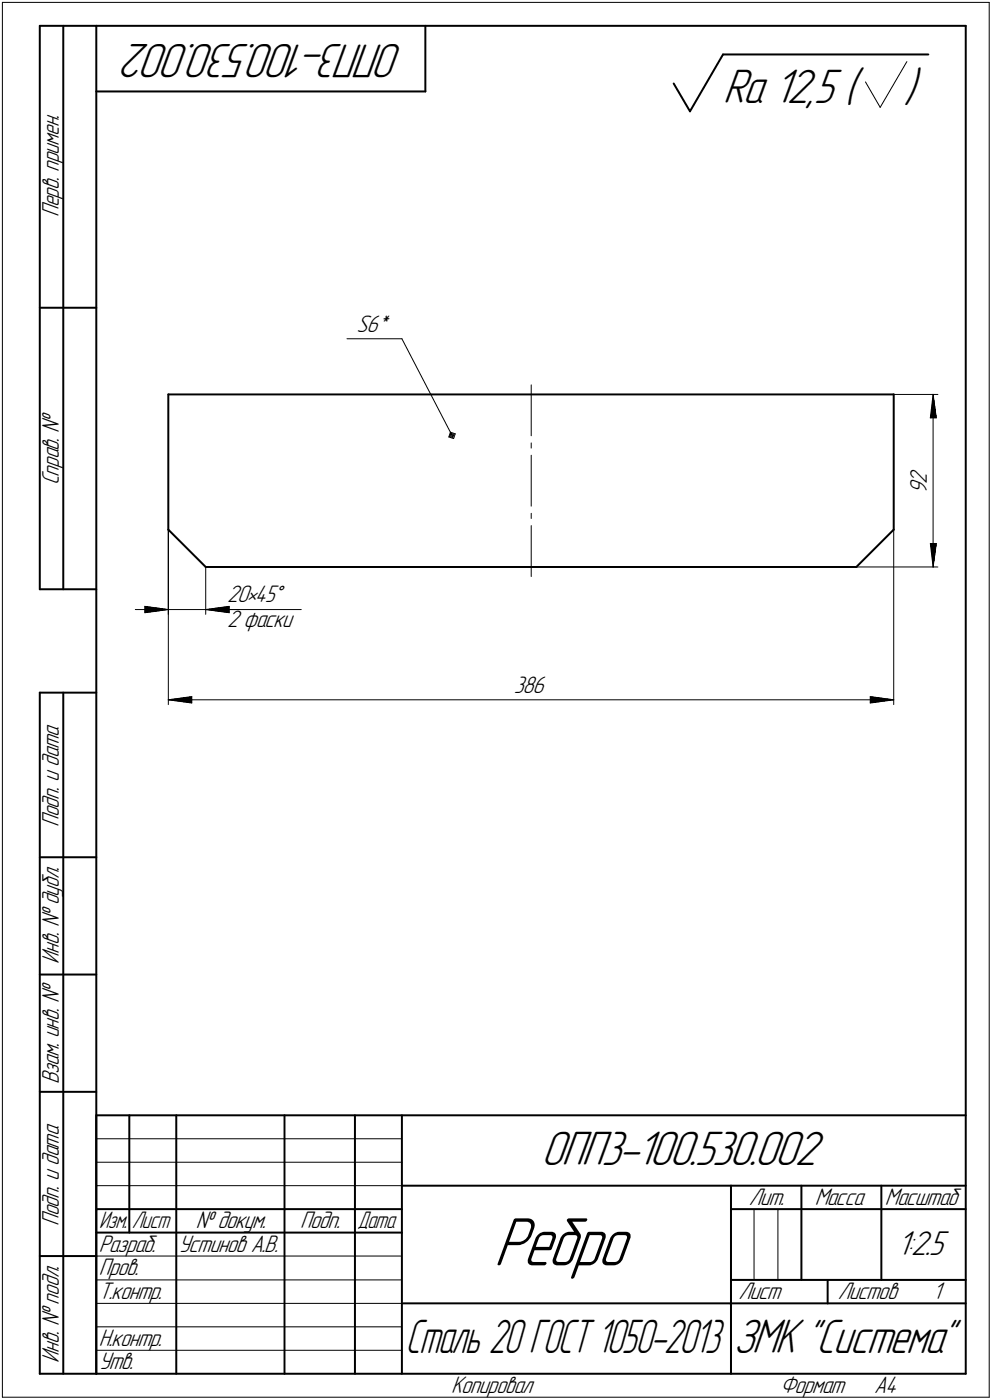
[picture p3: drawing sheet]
<svg xmlns="http://www.w3.org/2000/svg" width="211mm" height="298mm" viewBox="0 0 211 298" stroke-linecap="round" stroke-linejoin="round" font-family="sans-serif">
<g fill="none" stroke="#000" stroke-width=".42">
<path d="M8.5 5.5v120zM8.5 5.5h12zM13.5 5.5v120zM20.5 5.5v287zM20.5 5.5h185zM20.5 19.5h70zM90.5 5.5v14zM143.3 17.8l3.5 5.9zM153.8 11.6l-7 12.1zM153.8 11.6h43.7zM205.5 5.5v287zM8.5 65.5h12z"/>
<path d="M35.8 84v28.8zM35.8 84h154.4zM190.2 84v28.8zM35.8 112.8l8 7.9zM190.2 112.8l-8 7.9zM8.5 125.5h12zM43.8 120.7h138.4zM8.5 147.5v145zM8.5 147.5h12zM13.5 147.5v145zM8.5 182.5h12zM8.5 207.5h12z"/>
<path d="M8.5 232.5h12zM20.5 237.5h185zM20.5 237.5v55zM27.5 237.5v25zM37.5 237.5v55zM60.5 237.5v55zM75.5 237.5v55zM85.5 237.5v55zM20.5 257.5h65zM85.5 252.5h120zM155.5 252.5v40zM155.5 257.5h15z"/>
<path d="M170.5 252.5v20zM170.5 257.5h35zM187.5 252.5v20zM8.5 267.5h12zM20.5 262.5h65zM85.5 277.5h70zM155.5 277.5h50zM155.5 272.5h50zM176.1 272.5v5zM8.5 292.5h12zM20.5 292.5h185z"/>
</g>
<g fill="none" stroke="#000" stroke-width=".21">
<path d="M.5 .5v297zM.5 .5h210zM184.1 17.4l3.2 5.5zM193 13.1l-5.7 9.8zM210.5 .5v297zM73.8 72.1h11.7zM85.5 72.1l10.7 20.6zM95.5 93l1 .4zM95.7 93l.7 .1zM95.8 92l.1 .3zM95.8 92l-.3 1zM95.8 92l1.1 .4z"/>
<path d="M95.9 92.8l.4 .2zM95.9 92.3l.1 .2zM95.9 92.3l-.2 .7zM95.9 92.3l.7 .2zM96 92.5l-.1 .3zM96 92.5l.4 .1zM96.4 92.6l-.1 .4zM96.6 92.5l-.2 .6zM96.9 92.4l-.4 1zM113 82v10.8zM113 94.3v1.1zM113 96.9v10.9z"/>
<path d="M190.2 84h9.4zM198 89h.5zM198.5 84l.7 5zM198.5 89h.7zM198.5 84l-.5 5zM198.5 84v36.7zM35.8 112.8v18zM35.8 112.8v37.2zM113 109.3v1.1zM113 111.9v10.9zM190.2 112.8v37.2zM198 115.7l.5 5z"/>
<path d="M198 115.7h.5zM198.5 115.7h.7zM199.2 115.7l-.7 5zM28.8 129.8h7zM30.8 129.1l5 .7zM30.8 129.1v.7zM30.8 129.8v.7zM30.8 130.5l5-.7zM35.8 129.8h8zM43.8 129.8l5 .7zM43.8 129.8l5-.7zM43.8 129.8h7z"/>
<path d="M43.8 129.8h3.5zM43.8 120.7v10.1zM47.3 129.8h16.8zM48.8 129.8v.7zM48.8 129.1v.7zM182.2 120.7h17.4zM35.8 149l5-.7zM35.8 149l5 .7zM35.8 149h154.4zM40.8 148.3v.7zM40.8 149v.7zM185.2 149.7l5-.7z"/>
<path d="M185.2 149v.7zM185.2 148.3v.7zM185.2 148.3l5 .7zM20.5 247.5h65zM20.5 252.5h65zM20.5 242.5h65zM160.4 257.5v15zM165.5 257.5v15zM20.5 267.5h65zM20.5 272.5h65zM20.5 277.5h65zM.5 297.5h210z"/>
<path d="M20.5 282.5h65zM20.5 287.5h65z"/>
</g>
<g fill="#000" stroke="#000" stroke-width=".21">
<path d="M198.4 85.4h.1zM198.4 85.5h.1zM198.4 85.6h.1zM198.4 85.7h.1zM198.4 85.8h.1zM198.4 85.9h.1zM198.4 85.9h.1zM198.4 86h.1zM198.4 86.1h.1zM198.3 86.2h.2zM198.3 86.3h.2zM198.3 86.4h.2zM198.3 86.4h.2zM198.3 86.5h.2zM198.3 86.6h.2zM198.3 86.7h.2zM198.3 86.8h.2zM198.2 86.9h.3zM198.2 87h.3zM198.2 87h.3zM198.2 87.1h.3zM198.2 87.2h.3zM198.2 87.3h.3zM198.2 87.4h.3zM198.2 87.5h.3zM198.2 87.5h.3zM198.1 87.6h.4zM198.1 87.7h.4zM198.1 87.8h.4zM198.1 87.9h.4zM198.1 88h.4zM198.1 88.1h.4zM198.1 88.1h.4zM198.1 88.2h.4zM198 88.3h.5zM198 88.4h.5zM198 88.5h.5zM198 88.6h.5zM198 88.6h.5zM198 88.7h.5zM198 88.8h.5zM198 88.9h.5z"/>
<path d="M198.5 84.7h.2zM198.5 84.8h.2zM198.5 84.8h.2zM198.5 84.9h.2zM198.5 85h.2zM198.5 85.1h.2zM198.5 85.2h.2zM198.5 85.3h.3zM198.5 85.3h.3zM198.5 85.4h.3zM198.5 85.5h.3zM198.5 85.6h.3zM198.5 85.7h.3zM198.5 85.8h.3zM198.5 85.9h.3zM198.5 85.9h.4zM198.5 86h.4zM198.5 86.1h.4zM198.5 86.2h.4zM198.5 86.3h.4zM198.5 86.4h.4zM198.5 86.4h.4zM198.5 86.5h.5zM198.5 86.6h.5zM198.5 86.7h.5zM198.5 86.8h.5zM198.5 86.9h.5zM198.5 87h.5zM198.5 87h.5zM198.5 87.1h.6zM198.5 87.2h.6zM198.5 87.3h.6zM198.5 87.4h.6zM198.5 87.5h.6zM198.5 87.5h.6zM198.5 87.6h.6zM198.5 87.7h.6zM198.5 87.8h.6zM198.5 87.9h.6zM198.5 88h.6zM198.5 88.1h.6zM198.5 88.1h.6zM198.5 88.2h.6zM198.5 88.3h.6zM198.5 88.4h.7zM198.5 88.5h.7zM198.5 88.6h.7zM198.5 88.6h.7zM198.5 88.7h.7zM198.5 88.8h.7zM198.5 88.9h.7z"/>
<path d="M198 115.7h.5zM198 115.8h.5zM198 115.9h.5zM198 116h.5zM198 116.1h.5zM198 116.2h.5zM198 116.2h.5zM198 116.3h.5zM198 116.4h.5zM198.1 116.5h.4zM198.1 116.6h.4zM198.1 116.7h.4zM198.1 116.8h.4zM198.1 116.8h.4zM198.1 116.9h.4zM198.1 117h.4zM198.1 117.1h.4zM198.2 117.2h.3zM198.2 117.3h.3zM198.2 117.3h.3zM198.2 117.4h.3zM198.2 117.5h.3zM198.2 117.6h.3zM198.2 117.7h.3zM198.2 117.8h.3zM198.2 117.9h.3zM198.3 117.9h.2zM198.3 118h.2zM198.3 118.1h.2zM198.3 118.2h.2zM198.3 118.3h.2zM198.3 118.4h.2zM198.3 118.4h.2zM198.3 118.5h.2zM198.4 118.6h.1zM198.4 118.7h.1zM198.4 118.8h.1zM198.4 118.9h.1zM198.4 119h.1zM198.4 119h.1zM198.4 119.1h.1zM198.4 119.2h.1zM198.4 119.3h.1z"/>
<path d="M198.5 115.7h.7zM198.5 115.8h.7zM198.5 115.9h.7zM198.5 116h.7zM198.5 116.1h.7zM198.5 116.2h.7zM198.5 116.2h.7zM198.5 116.3h.7zM198.5 116.4h.6zM198.5 116.5h.6zM198.5 116.6h.6zM198.5 116.7h.6zM198.5 116.8h.6zM198.5 116.8h.6zM198.5 116.9h.6zM198.5 117h.6zM198.5 117.1h.6zM198.5 117.2h.6zM198.5 117.3h.6zM198.5 117.3h.6zM198.5 117.4h.6zM198.5 117.5h.6zM198.5 117.6h.6zM198.5 117.7h.5zM198.5 117.8h.5zM198.5 117.9h.5zM198.5 117.9h.5zM198.5 118h.5zM198.5 118.1h.5zM198.5 118.2h.5zM198.5 118.3h.4zM198.5 118.4h.4zM198.5 118.4h.4zM198.5 118.5h.4zM198.5 118.6h.4zM198.5 118.7h.4zM198.5 118.8h.4zM198.5 118.9h.3zM198.5 119h.3zM198.5 119h.3zM198.5 119.1h.3zM198.5 119.2h.3zM198.5 119.3h.3zM198.5 119.4h.3zM198.5 119.5h.3zM198.5 119.5h.2zM198.5 119.6h.2zM198.5 119.7h.2zM198.5 119.8h.2zM198.5 119.9h.2zM198.5 120h.2zM198.5 120.1h.2z"/>
<path d="M30.8 129.2h.7zM30.8 129.3h1.3zM30.8 129.4h2zM30.8 129.5h2.6zM30.8 129.5h3.2zM30.8 129.6h3.8zM30.8 129.7h4.4z"/>
<path d="M30.8 129.8h5zM30.8 129.9h4.4zM30.8 130h3.8zM30.8 130h3.2zM30.8 130.1h2.6zM30.8 130.2h2zM30.8 130.3h1.3zM30.8 130.4h.7z"/>
<path d="M43.8 129.8h5zM44.4 129.9h4.4zM45 130h3.8zM45.7 130h3.1zM46.3 130.1h2.5zM46.9 130.2h1.9zM47.6 130.3h1.2zM48.2 130.4h.6z"/>
<path d="M48.2 129.2h.6zM47.6 129.3h1.2zM46.9 129.4h1.9zM46.3 129.5h2.5zM45.7 129.5h3.1zM45 129.6h3.8zM44.4 129.7h4.4z"/>
<path d="M35.8 149h5zM36.5 149.1h4.3zM37.1 149.2h3.7zM37.8 149.3h3zM38.4 149.4h2.4zM38.9 149.4h1.9zM39.6 149.5h1.2zM40.2 149.6h.6z"/>
<path d="M40.2 148.4h.6zM39.6 148.5h1.2zM38.9 148.6h1.9zM38.4 148.7h2.4zM37.8 148.8h3zM37.1 148.8h3.7zM36.5 148.9h4.3z"/>
<path d="M185.2 149h5zM185.2 149.1h4.4zM185.2 149.2h3.8zM185.2 149.3h3.1zM185.2 149.4h2.5zM185.2 149.4h1.9zM185.2 149.5h1.2zM185.2 149.6h.6z"/>
<path d="M185.2 148.4h.6zM185.2 148.5h1.2zM185.2 148.6h1.9zM185.2 148.7h2.5zM185.2 148.8h3.1zM185.2 148.8h3.8zM185.2 148.9h4.4z"/>
</g>
<text font-size="15.6" x="105.1" y="269.4">Ребро</text>
<g font-size="10.9">
<text x="85.9" y="9.4" transform="rotate(-180 85.9 9.4)">ОПП3-100.530.002</text>
<text x="153.8" y="21.9">Ra 12,5 (</text>
<text x="192.3" y="21.9">)</text>
<text x="115.1" y="248.1">ОПП3-100.530.002</text>
<text x="156.1" y="288.1">ЗМК &quot;Система&quot;</text>
</g>
<text font-size="10.7" x="86.3" y="288.1">Сталь 20 ГОСТ 1050-2013</text>
<text font-size="7.8" x="190.9" y="267.2">1:2.5</text>
<g font-size="5.4">
<text x="12.6" y="46.3" transform="rotate(-90 12.6 46.3)">Перв. примен.</text>
<text x="75.8" y="70.7">S6*</text>
<text x="12.6" y="103.4" transform="rotate(-90 12.6 103.4)">Справ. №</text>
<text x="197.2" y="105.1" transform="rotate(-90 197.2 105.1)">92</text>
<text x="48.3" y="128.2">20•45Å</text>
<text x="48.3" y="133.6">2 фаски</text>
<text x="109.3" y="147.6">386</text>
<text x="12.6" y="176.1" transform="rotate(-90 12.6 176.1)">Подп. и дата</text>
<text x="12.6" y="205.2" transform="rotate(-90 12.6 205.2)">Инв. № дубл.</text>
<text x="12.6" y="230.9" transform="rotate(-90 12.6 230.9)">Взам. инв. №</text>
<text x="159.3" y="256.6">Лит.</text>
<text x="173.4" y="256.6">Масса</text>
<text x="188.3" y="256.6">Масштаб</text>
<text x="12.6" y="261.1" transform="rotate(-90 12.6 261.1)">Подп. и дата</text>
<text x="41.6" y="261.6">№ докум.</text>
<text x="63.9" y="261.6">Подп.</text>
<text x="21" y="266.6">Разраб.</text>
<text x="38" y="266.6">Устинов А.В.</text>
<text x="21" y="271.6">Пров.</text>
<text x="21" y="276.6">Т.контр.</text>
<text x="157.1" y="276.6">Лист</text>
<text x="178.3" y="276.6">Листов</text>
<text x="198.5" y="276.6">1</text>
<text x="21" y="286.6">Н.контр.</text>
<text x="12.6" y="290.2" transform="rotate(-90 12.6 290.2)">Инв. № подл.</text>
<text x="21" y="291.6">Утв.</text>
<text x="96" y="296.6">Копировал</text>
<text x="166" y="296.6">Формат</text>
<text x="186" y="296.6">A4</text>
</g>
<g font-size="5.3">
<text x="21.1" y="261.6">Изм.</text>
<text x="28.1" y="261.6">Лист</text>
<text x="76.1" y="261.6">Дата</text>
</g>
</svg>
